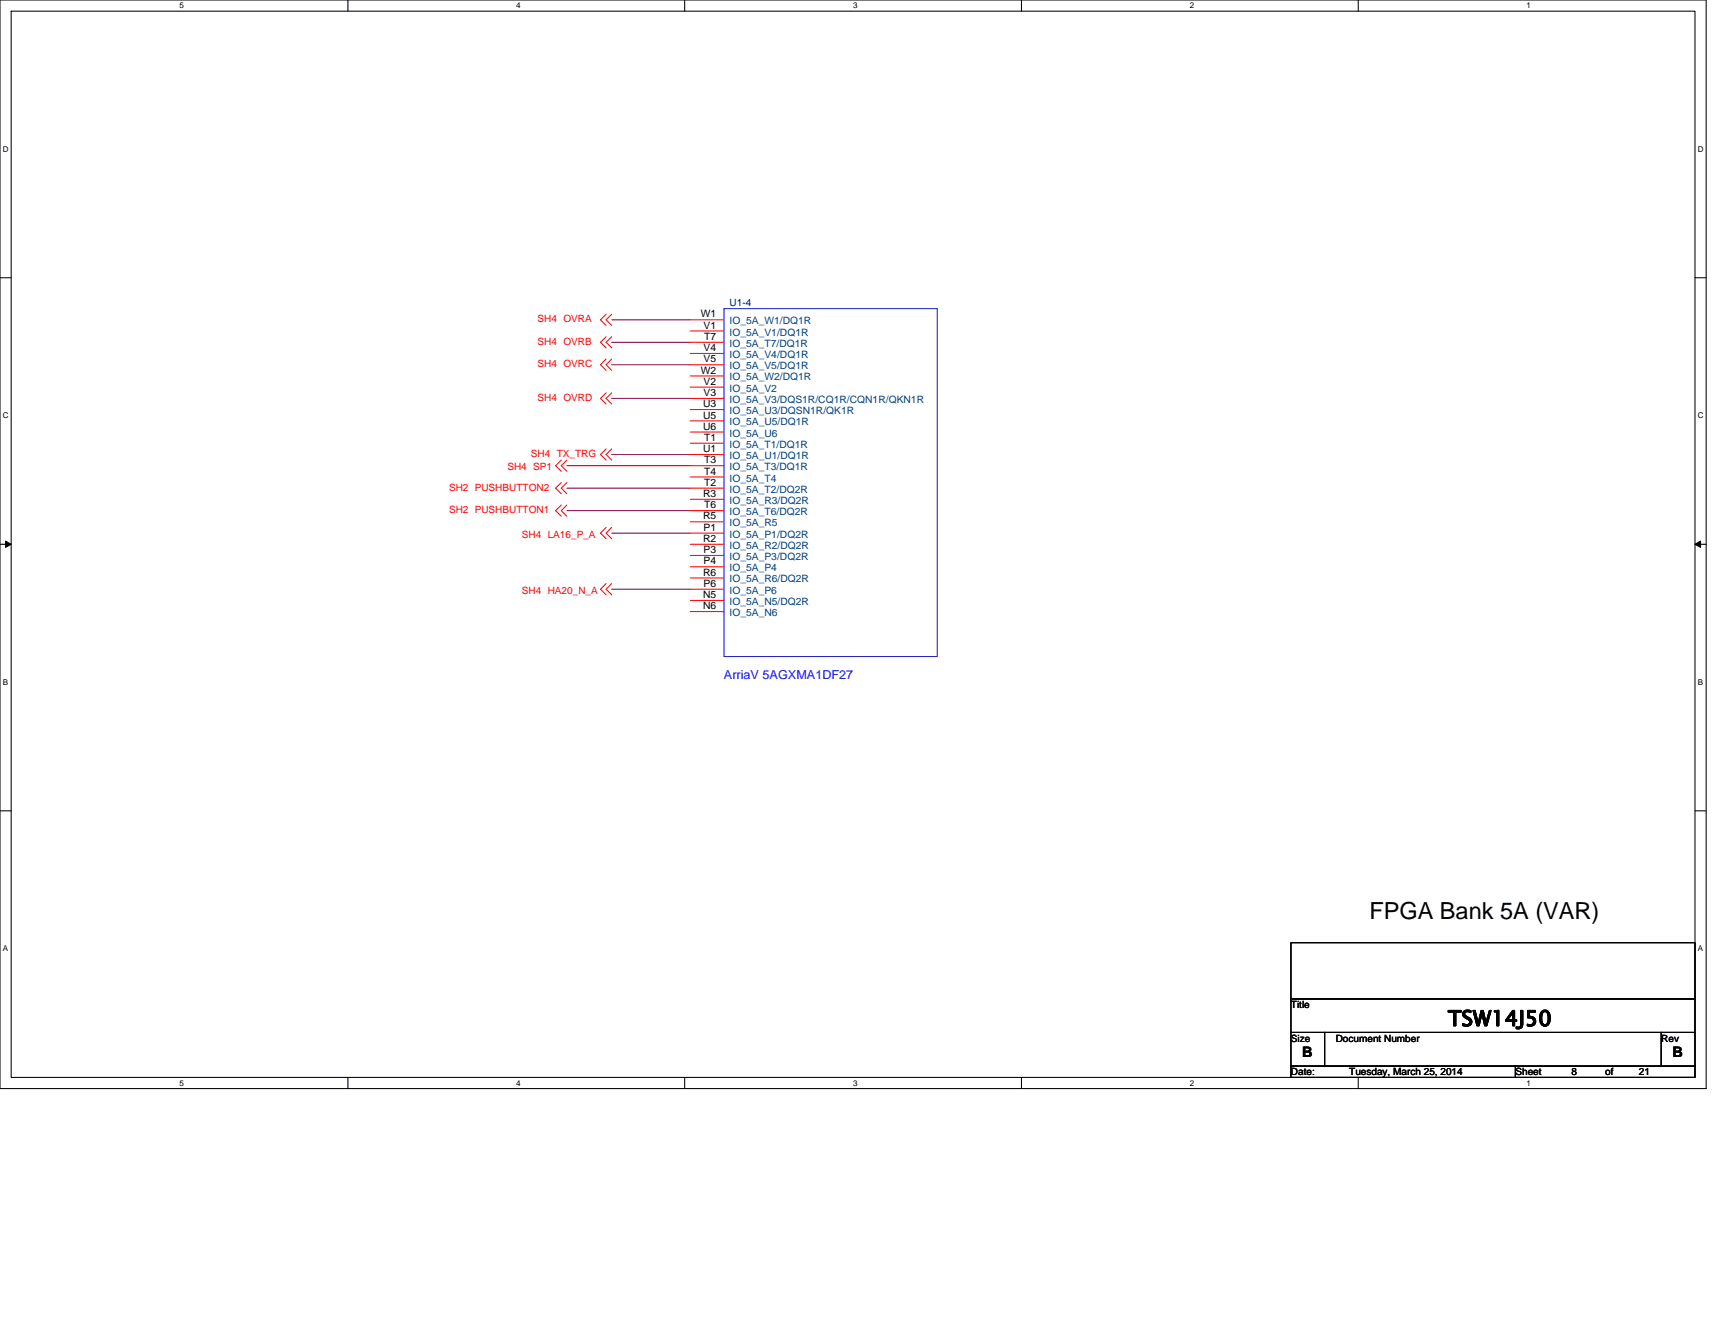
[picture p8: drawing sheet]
<svg xmlns="http://www.w3.org/2000/svg" width="279mm" height="216mm" viewBox="0 0 279 216" stroke-linecap="round" stroke-linejoin="round" font-family="sans-serif">
<path d="M0 0h278v177.4h-278zM1.8 1.8h274.3v173.8h-274.3z" fill="none" stroke="#000" stroke-width=".17"/>
<g fill="#fff">
<path d="M29.3 .2h.7v1.5h-.7z"/>
<path d="M29.3 175.7h.7v1.5h-.7z"/>
</g>
<path d="M56.7 0v1.8M56.7 175.6v1.8" fill="none" stroke="#000" stroke-width=".17"/>
<g fill="#fff">
<path d="M84.1 .2h.7v1.5h-.7z"/>
<path d="M84.1 175.7h.7v1.5h-.7z"/>
</g>
<path d="M111.5 0v1.8M111.5 175.6v1.8" fill="none" stroke="#000" stroke-width=".17"/>
<g fill="#fff">
<path d="M139 .2h.7v1.5h-.7z"/>
<path d="M139 175.7h.7v1.5h-.7z"/>
</g>
<path d="M166.4 0v1.8M166.4 175.6v1.8" fill="none" stroke="#000" stroke-width=".17"/>
<g fill="#fff">
<path d="M193.8 .2h.8v1.5h-.8z"/>
<path d="M193.8 175.7h.8v1.5h-.8z"/>
</g>
<path d="M221.3 0v1.8M221.3 175.6v1.8" fill="none" stroke="#000" stroke-width=".17"/>
<g fill="#fff">
<path d="M248.7 .2h.7v1.5h-.7z"/>
<path d="M248.7 175.7h.7v1.5h-.7z"/>
<path d="M.5 23.5h.9v1.5h-.9z"/>
<path d="M276.6 23.5h1v1.5h-1z"/>
<path d="M.5 67h.9v1.4h-.9z"/>
<path d="M276.6 67h1v1.4h-1z"/>
</g>
<path d="M0 45.3h1.8M276.1 45.3h1.9" fill="none" stroke="#000" stroke-width=".17"/>
<g fill="#fff">
<path d="M.5 110.4h.8v1.5h-.8z"/>
<path d="M276.6 110.4h.9v1.5h-.9z"/>
</g>
<path d="M0 88.7h1.8M276.1 88.7h1.9" fill="none" stroke="#000" stroke-width=".17"/>
<path d="M.9 88.2l.9 .5-.9 .5zM276.1 88.7l1-.5v1z" fill="#000" stroke="#000" stroke-width=".16"/>
<g fill="#fff">
<path d="M.5 153.8h.8v1.5h-.8z"/>
<path d="M276.6 153.8h.9v1.5h-.9z"/>
</g>
<path d="M0 132.1h1.8M276.1 132.1h1.9M210.3 153.6h65.8v9.2h-65.8zM210.3 162.8h65.8v5.4h-65.8zM210.3 168.2h5.5v5.5h-5.5zM210.3 173.7h36.6v1.9h-36.6zM215.8 168.2h54.9v5.5h-54.9zM246.9 173.7h29.2v1.9h-29.2zM270.7 168.2h5.4v5.5h-5.4z" fill="none" stroke="#000" stroke-width=".17"/>
<path d="M99.7 52.1h12.8M99.7 55.8h12.8M99.7 59.4h12.8M92.4 75.9h20.1M92.4 79.5h20.1M99.7 74.1h12.8M99.7 64.9h12.8M92.4 83.2h20.1M99.7 86.9h12.8M99.7 96h12.8" fill="none" stroke="#800040" stroke-width=".17"/>
<g fill="none" stroke="#f00" stroke-width=".17">
<path d="M98.7 51.2l-.9 .9 .9 .9M98.7 54.9l-.9 .9 .9 .9M98.7 58.5l-.9 .9 .9 .9M99.7 51.2l-1 .9 1 .9M99.7 54.9l-1 .9 1 .9M99.7 58.5l-1 .9 1 .9M112.5 52.1h5.4M112.5 53.9h5.4M112.5 55.8h5.4M112.5 57.6h5.4M112.5 59.4h5.4M91.4 75l-.9 .9 .9 .9"/>
<path d="M91.4 78.6l-.9 .9 .9 1M92.4 75l-1 .9 1 .9M92.4 78.6l-1 .9 1 1M98.7 73.2l-.9 .9 .9 .9M98.7 64l-.9 .9 .9 .9M99.7 73.2l-1 .9 1 .9M99.7 64l-1 .9 1 .9M112.5 61.3h5.4M112.5 63.1h5.4M112.5 64.9h5.4M112.5 66.7h5.4M112.5 68.6h5.4"/>
<path d="M112.5 70.4h5.4M112.5 72.2h5.4M112.5 74.1h5.4M112.5 75.9h5.4M112.5 77.7h5.4M112.5 79.5h5.4M91.4 82.3l-.9 .9 .9 .9M92.4 82.3l-1 .9 1 .9M98.7 85.9l-.9 1 .9 .9M98.7 95.1l-.9 .9 .9 .9M99.7 85.9l-1 1 1 .9M99.7 95.1l-1 .9 1 .9"/>
<path d="M112.5 81.4h5.4M112.5 83.2h5.4M112.5 85h5.4M112.5 86.9h5.4M112.5 88.7h5.4M112.5 90.5h5.4M112.5 92.4h5.4M112.5 94.2h5.4M112.5 96h5.4M112.5 97.8h5.4M112.5 99.7h5.4"/>
</g>
<path d="M117.9 50.3h34.8v56.7h-34.8z" fill="none" stroke="#00f" stroke-width=".17"/>
<text font-size="3.8" x="223.1" y="149.8">FPGA Bank 5A (VAR)</text>
<text font-size="3.5" x="235.9" y="167.2">TSW14J50</text>
<g font-size="2.4">
<text x="212.1" y="172.3">B</text>
<text x="272.5" y="172.3">B</text>
</g>
<text font-size="2" fill="#00f" x="117.9" y="110.6">ArriaV 5AGXMA1DF27</text>
<g font-size="1.7">
<text x="114.2" y="51.7">W1</text>
<text x="114.6" y="53.6">V1</text>
<text x="114.6" y="57.2">V4</text>
<text x="114.6" y="59.1">V5</text>
<text x="114.7" y="55.4">T7</text>
<text x="114.2" y="60.9">W2</text>
<text x="114.6" y="62.7">V2</text>
<text x="114.6" y="64.5">V3</text>
<text x="114.5" y="66.4">U3</text>
<text x="114.5" y="68.2">U5</text>
<text x="114.5" y="70">U6</text>
<text x="114.7" y="71.8">T1</text>
<text x="114.5" y="73.7">U1</text>
<text x="114.7" y="75.5">T3</text>
<text x="114.7" y="77.3">T4</text>
<text x="114.5" y="81">R3</text>
<text x="114.7" y="79.2">T2</text>
<text x="114.7" y="82.8">T6</text>
<text x="114.5" y="84.6">R5</text>
<text x="114.5" y="88.3">R2</text>
<text x="114.6" y="86.5">P1</text>
<text x="114.5" y="93.8">R6</text>
<text x="114.6" y="90.1">P3</text>
<text x="114.6" y="92">P4</text>
<text x="114.6" y="95.6">P6</text>
<text x="114.5" y="97.5">N5</text>
<text x="114.5" y="99.3">N6</text>
</g>
<g font-size="1.7" fill="#004080">
<text x="118.9" y="52.9">IO_5A_W1/DQ1R</text>
<text x="118.9" y="54.7">IO_5A_V1/DQ1R</text>
<text x="118.9" y="56.5">IO_5A_T7/DQ1R</text>
<text x="118.9" y="58.3">IO_5A_V4/DQ1R</text>
<text x="118.9" y="60.2">IO_5A_V5/DQ1R</text>
<text x="118.9" y="62">IO_5A_W2/DQ1R</text>
<text x="118.9" y="63.8">IO_5A_V2</text>
<text x="118.9" y="65.7">IO_5A_V3/DQS1R/CQ1R/CQN1R/QKN1R</text>
<text x="118.9" y="67.5">IO_5A_U3/DQSN1R/QK1R</text>
<text x="118.9" y="69.3">IO_5A_U5/DQ1R</text>
<text x="118.9" y="71.1">IO_5A_U6</text>
<text x="118.9" y="73">IO_5A_T1/DQ1R</text>
<text x="118.9" y="74.8">IO_5A_U1/DQ1R</text>
<text x="118.9" y="76.6">IO_5A_T3/DQ1R</text>
<text x="118.9" y="78.5">IO_5A_T4</text>
<text x="118.9" y="80.3">IO_5A_T2/DQ2R</text>
<text x="118.9" y="82.1">IO_5A_R3/DQ2R</text>
<text x="118.9" y="83.9">IO_5A_T6/DQ2R</text>
<text x="118.9" y="85.8">IO_5A_R5</text>
<text x="118.9" y="87.6">IO_5A_P1/DQ2R</text>
<text x="118.9" y="89.4">IO_5A_R2/DQ2R</text>
<text x="118.9" y="91.2">IO_5A_P3/DQ2R</text>
<text x="118.9" y="93.1">IO_5A_P4</text>
<text x="118.9" y="94.9">IO_5A_R6/DQ2R</text>
<text x="118.9" y="96.8">IO_5A_P6</text>
<text x="118.9" y="98.6">IO_5A_N5/DQ2R</text>
<text x="118.9" y="100.4">IO_5A_N6</text>
</g>
<g font-size="1.6" fill="#f00">
<text x="87.6" y="52.5">SH4 OVRA</text>
<text x="87.6" y="56.2">SH4 OVRB</text>
<text x="87.6" y="59.8">SH4 OVRC</text>
<text x="87.6" y="65.3">SH4 OVRD</text>
<text x="82.7" y="76.6">SH4 SP1</text>
<text x="86.5" y="74.4">SH4 TX_TRG</text>
<text x="73.2" y="83.6">SH2 PUSHBUTTON1</text>
<text x="73.2" y="79.9">SH2 PUSHBUTTON2</text>
<text x="85" y="87.6">SH4 LA16_P_A</text>
<text x="85" y="96.8">SH4 HA20_N_A</text>
</g>
<text font-size="1.6" fill="#000080" x="118.9" y="49.9">U1-4</text>
<g font-size="1.6">
<text x="210.3" y="164.2">Title</text>
<text x="210.3" y="169.7">Size</text>
<text x="217.6" y="169.7">Document Number</text>
<text x="270.7" y="169.7">Rev</text>
<text x="210.3" y="175.2">Date:</text>
<text x="219.8" y="175.2">Tuesday, March 25, 2014</text>
<text x="246.9" y="175.2">Sheet</text>
<text x="256" y="175.2">8</text>
<text x="261.5" y="175.2">of</text>
<text x="267" y="175.2">21</text>
</g>
<g font-size="1.3">
<text x="29.3" y="1.4">5</text>
<text x="84.1" y="1.4">4</text>
<text x="139" y="1.4">3</text>
<text x="193.8" y="1.4">2</text>
<text x="248.7" y="1.4">1</text>
<text x=".5" y="24.7">D</text>
<text x="276.6" y="24.7">D</text>
<text x=".5" y="68.2">C</text>
<text x="276.6" y="68.2">C</text>
<text x=".5" y="111.6">B</text>
<text x="276.6" y="111.6">B</text>
<text x=".5" y="155">A</text>
<text x="276.6" y="155">A</text>
<text x="29.3" y="176.9">5</text>
<text x="84.1" y="176.9">4</text>
<text x="139" y="176.9">3</text>
<text x="193.8" y="176.9">2</text>
<text x="248.7" y="176.9">1</text>
</g>
</svg>
